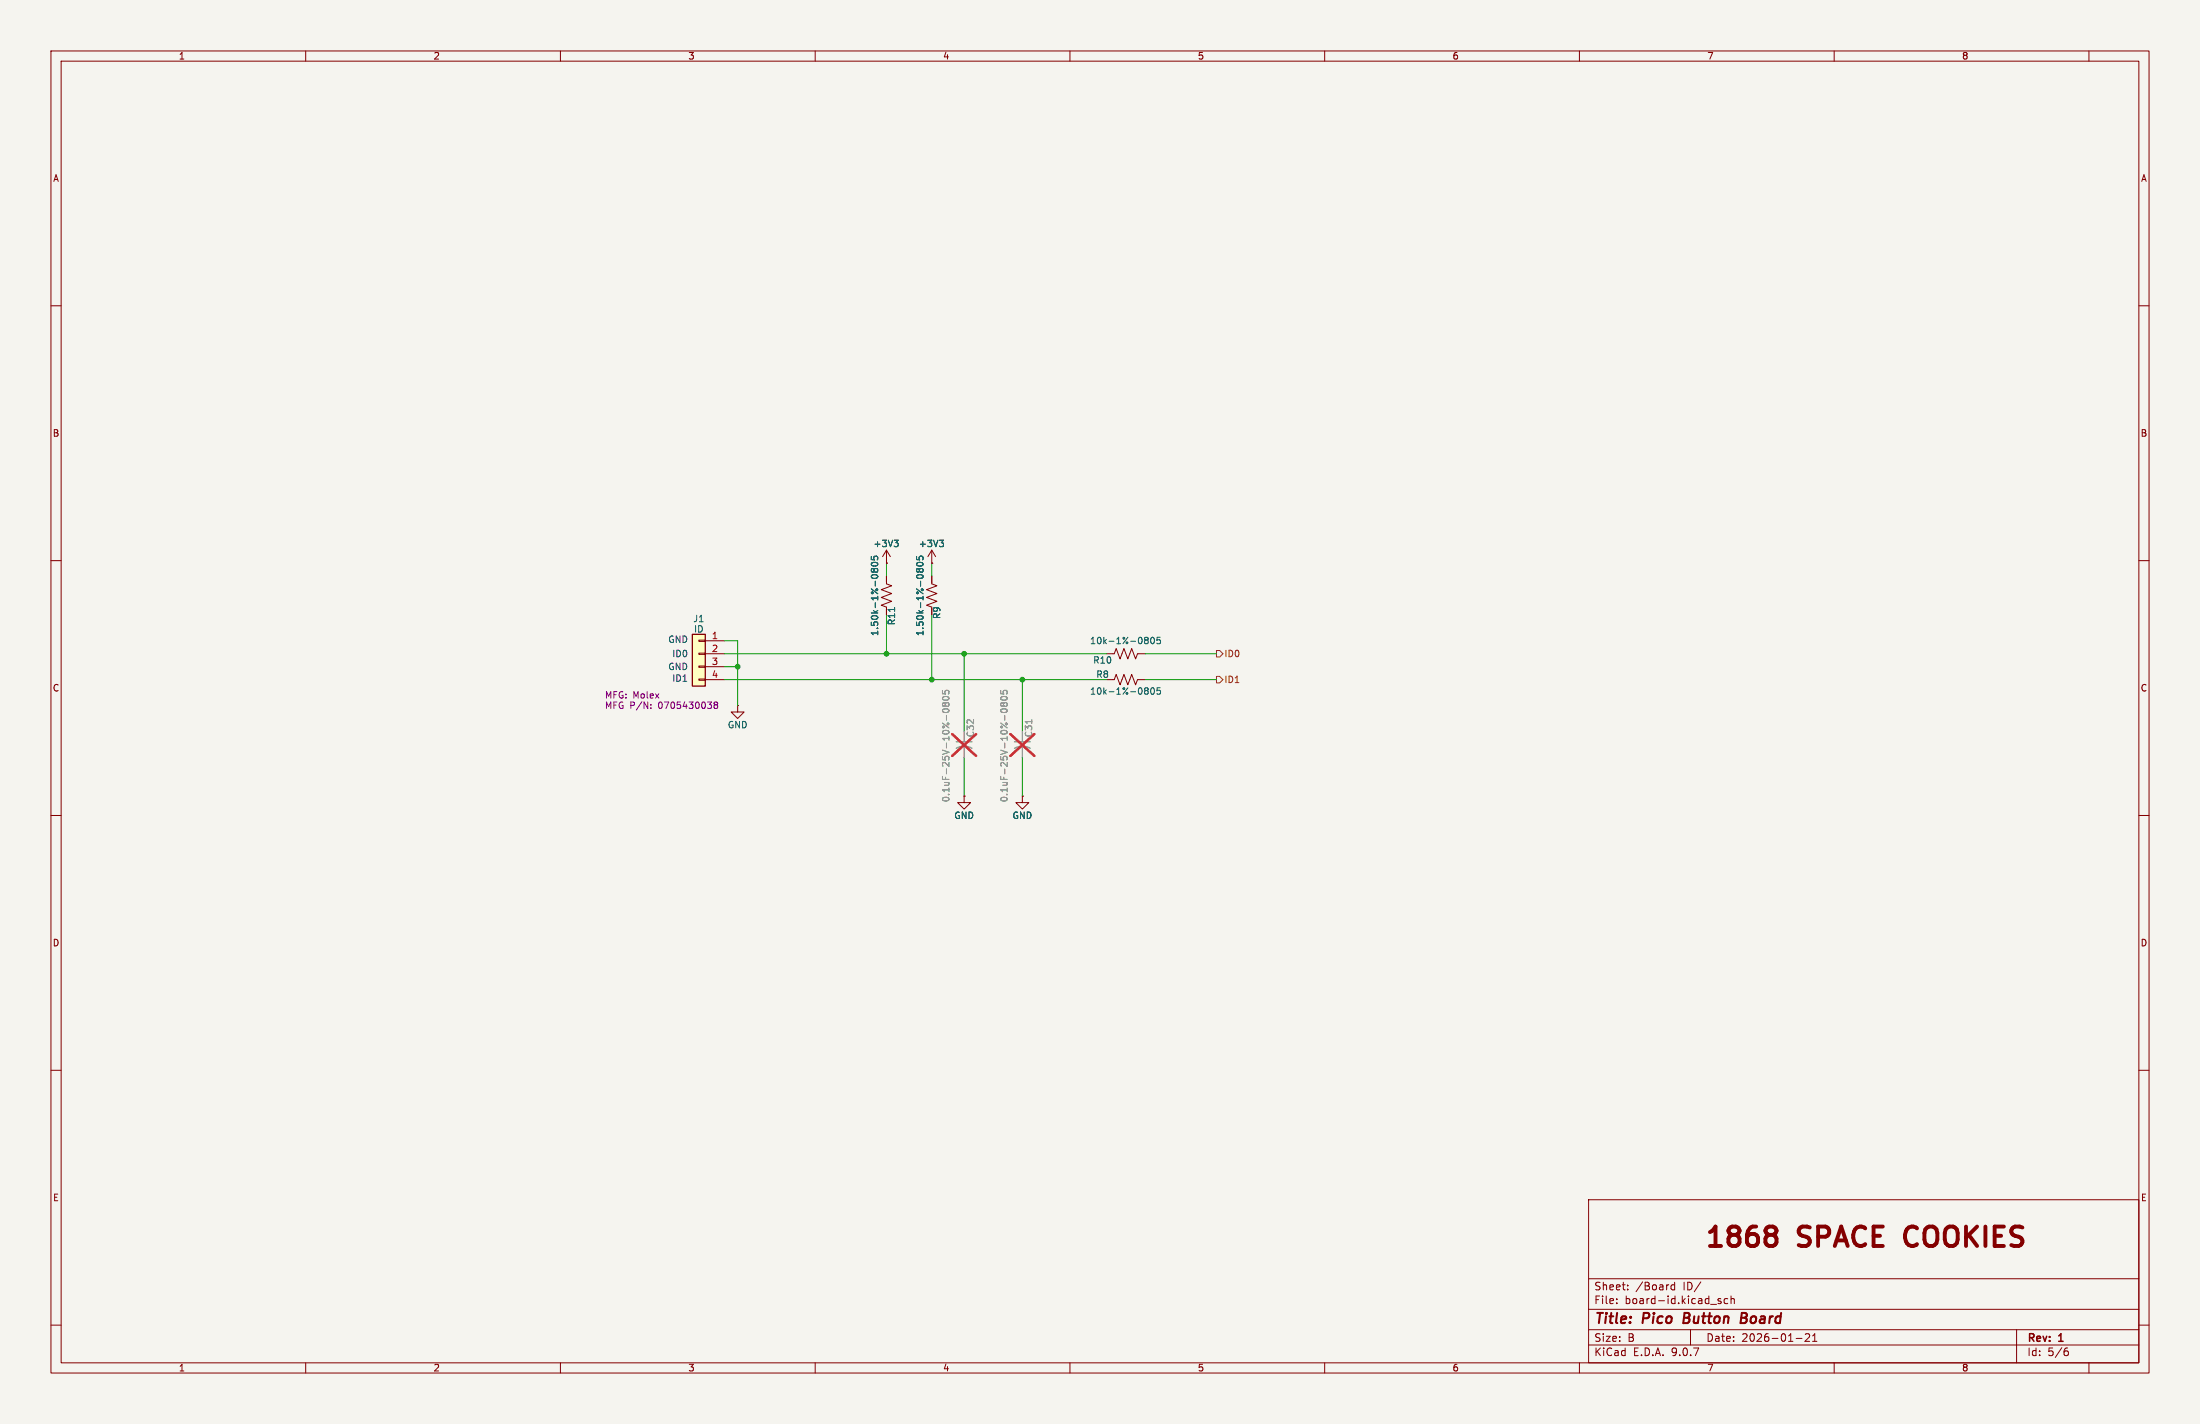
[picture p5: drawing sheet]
<svg xmlns="http://www.w3.org/2000/svg" width="432mm" height="279mm" viewBox="0 0 432 279" stroke-linecap="round" stroke-linejoin="round" font-family="sans-serif">
<path d="M0 0h431.8v279.4h-431.8z" fill="#f5f4ef" stroke="#f5f4ef" stroke-width=".2"/>
<g fill="none" stroke="#840000" stroke-width=".2">
<path d="M10 10h411.8v259.4h-411.8zM12 12h407.8v255.4h-407.8zM60 10v2M110 10v2M160 10v2M210 10v2M260 10v2M310 10v2M360 10v2M410 10v2M10 60h2M419.8 60h2"/>
<path d="M10 110h2M174 110.5h.1M174 113v1.6l1 .3-2 .8 2 .8-2 .7 2 .8-2 .7 1 .4v.3M174 108l.8 1.2M174 108l-.8 1.2M174 108v2.5M182.9 110.5h.1M182.9 113v1.6l1 .3-2 .8 2 .8-2 .7 2 .8-2 .7 1 .4M182.9 108l.7 1.2M182.9 108l-.8 1.2M182.9 108v2.5M419.8 110h2"/>
<path d="M217.2 128.3h1.5l.4-1 .7 2 .8-2 .8 2 .7-2 .8 2 .4-1h1.5M217.2 133.4h1.5l.4-1.1 .7 2.1 .8-2.1 .8 2.1 .7-2.1 .8 2.1 .4-1h1.5M10 160h2M419.8 160h2M10 210h2M419.8 210h2M311.8 235.4h108v32h-108zM10 260h2M311.8 256.9h108M311.8 250.9h108M317.3 255.6v.2M317.3 254.9v.1"/>
<path d="M319.5 252.9v.2M319.5 252.2v.1M328.7 251.6v1.5M328.7 252.2l-.4-.1-.3 .3 .1 .6h.6M337.8 254.9l-.4-.1-.2 .2 .1 .2 .5 .2v.3h-.6M339.1 254.9l-.4-.1-.3 .3 .1 .6h.6M339.8 254.9l.2-.1 .3 .1 .1 .9M339.8 254.3v1.5M419.8 260h2M60 267.4v2M110 267.4v2M160 267.4v2"/>
<path d="M210 267.4v2M260 267.4v2M310 267.4v2M311.8 263.9h108M311.8 260.9h108M331.8 260.9v3M352.5 262.6h1.2M354.3 261.8l.6-.1 .2 .1 .1 .3-.9 1.1h.9M355.8 263.2h.8M355.8 262.1l.4-.4v1.5M360 267.4v2M395.8 260.9v6.5"/>
<path d="M405.4 265.1h.4l.2 .2-.1 .5-.5 .2M405.8 264.5l-.4 .1M410 267.4v2"/>
</g>
<path d="M330.6 257.6l-.2 2h.7M341.8 258.6h.6M342.4 258.6l.3 .1M342.5 257.6h-.6l-.3 2 1-.1M342.6 258.5l-.2 .1" fill="none" stroke="#840000" stroke-width=".4"/>
<path d="M347.2 240.7h.8a.82 .82 0 0 1 .7 .8 .82 .82 0 0 1-.7 .8M347.2 242.3h.8M348 242.3l.5 .4 .2 .3v.7l-.4 .6-.3 .2h-.8M374.3 241.2a2.64 2.64 0 0 0 0 2.7" fill="none" stroke="#840000" stroke-width=".76"/>
<path d="M187.7 146.8a3.2 3.2 0 0 1 3.1 0M187.7 145.5h3.1" fill="none" stroke="#9c9b98" stroke-width=".3"/>
<path d="M189.2 143.5v2M189.2 146.6v2" fill="none" stroke="#9c9b98" stroke-width=".2"/>
<path d="M185 135.5v.6l.6 .1-.1-.2v-.4l.2-.2 .4 .1 .2 .2-.2 .5M185 136.8a.75 .75 0 0 1 1.3 .3 .72 .72 0 0 1-1.3-.1zM185 139.3a.75 .75 0 0 1 1.3 .2 .72 .72 0 0 1-1.3-.1zM185.5 138.1l-.2-.2-.3 .2v.3l.2 .2 .3-.2M185.5 138.1l.3-.2h.3l.2 .2-.1 .4-.2 .1-.4-.1-.1-.1M185.5 138.1v.3" fill="none" stroke="#939391" stroke-width=".2"/>
<path d="M186.9 144l4.7 4.3M191.6 144l-4.7 4.3" fill="none" stroke="#e12e31" stroke-width=".46"/>
<g fill="none" stroke="#006464" stroke-width=".2">
<path d="M171 109.2v.6l.6 .1-.1-.2 .1-.4 .1-.2 .5 .1 .1 .2-.1 .5M171.1 110.5a.75 .75 0 0 1 1.2 .3 .72 .72 0 0 1-1.3-.2zM171.6 111.8l-.3-.3-.3 .3 .1 .4 .2 .1 .3-.3M171.6 111.8l.2-.3 .4 .1 .1 .2-.1 .4-.2 .1-.3-.1-.1-.2M171.6 111.8v.2M175.5 106h.8l-.4 .5M175.6 119.2v.8M176 106.5l.3 .2v.3l-.3 .3M179.9 109.2v.6l.6 .1-.1-.2v-.4l.2-.2 .5 .1 .1 .2-.1 .5M180 110.5a.75 .75 0 0 1 1.2 .3 .72 .72 0 0 1-1.3-.2zM180.4 111.8l-.2-.3-.3 .3 .1 .4 .1 .1 .3-.3M180.4 111.8l.3-.3 .4 .1 .1 .2-.1 .4-.2 .1-.3-.1-.2-.2"/>
<path d="M180.4 111.8v.2M184.4 106h.8l-.4 .5M184.9 106.5l.3 .2v.3l-.3 .3M224.9 125h.2l.3 .3-.3 .3M224.9 134.9h.2l.3 .3-.3 .3M224.9 125.6h.2M224.9 135.5h.2M225.1 125.6l.3 .2v.3l-.2 .1-.3 .1M225.1 135.5l.3 .2v.3l-.2 .2h-.3M226 125.2l.2-.2a.68 .68 0 0 1 .4 .7 .68 .68 0 0 1-.4 .6l-.4-.5zM226 135.1l.2-.2a.68 .68 0 0 1 .4 .7 .68 .68 0 0 1-.4 .6l-.4-.5zM227.7 125h-.6v.6l.1-.1 .5 .1 .1 .2-.1 .4-.2 .1-.4-.1"/>
<path d="M227.7 134.9h-.6v.7l.1-.2 .5 .1 .1 .2-.1 .4-.2 .1-.4-.1"/>
</g>
<path d="M135.9 124.5h2.5v10.1h-2.5z" fill="#ffffc2"/>
<path d="M135.9 124.5h2.5v10.1h-2.5z" fill="none" stroke="#840000" stroke-width=".25"/>
<g fill="none" stroke="#840000" stroke-width=".2">
<path d="M174 110.5h.1M174 113v1.3M182.9 110.5h.1M182.9 113v1.3M137.2 125.6h1.2v.3h-1.2zM137.2 128.1h1.2v.3h-1.2zM137.2 130.7h1.2v.2h-1.2zM137.2 133.2h1.2v.3h-1.2zM138.4 125.7h3.8M138.4 128.3h3.8M138.4 130.8h3.8M138.4 133.4h3.8"/>
<path d="M144.8 138.4v1.3h1.2l-1.2 1.3-1.3-1.3h1.3M144.8 138.4h.1M189.2 156.2v1.3h1.3l-1.3 1.3-1.2-1.3h1.2M189.2 156.2h.1M200.7 156.2v1.3h1.2l-1.2 1.3-1.3-1.3h1.3M200.7 156.2h.1"/>
</g>
<path d="M127.7 138.9v.1M127.7 138.2v.1M140.4 138.3l-.3-.3 .3-.3h.2l.3 .3-.3 .3M140.4 138.3l-.3 .2 .1 .4 .2 .1 .3-.1 .2-.1v-.3l-.3-.2M140.4 138.3h.2" fill="none" stroke="#840084" stroke-width=".2"/>
<path d="M199.1 146.8a3.2 3.2 0 0 1 3.1 0M199.1 145.5h3.1" fill="none" stroke="#9c9b98" stroke-width=".3"/>
<path d="M189.2 143.5v2M189.2 146.6v2M200.7 143.5v2M200.7 146.6v2" fill="none" stroke="#9c9b98" stroke-width=".2"/>
<g fill="none" stroke="#939391" stroke-width=".2">
<path d="M185 135.5v.6l.6 .1-.1-.2v-.4l.2-.2 .4 .1 .2 .2-.2 .5M185 139.3a.75 .75 0 0 1 1.3 .2 .72 .72 0 0 1-1.3-.1zM185 136.8a.75 .75 0 0 1 1.3 .3 .72 .72 0 0 1-1.3-.1zM185.5 138.1l-.2-.2-.3 .2v.3l.2 .2 .3-.2M185.5 138.1l.3-.2h.3l.2 .2-.1 .4-.2 .1-.4-.1-.1-.1M185.5 138.1v.3M196.4 135.5v.6l.6 .1-.1-.2 .1-.4 .1-.2 .5 .1 .1 .2-.1 .5M196.5 136.8a.75 .75 0 0 1 1.2 .3 .72 .72 0 0 1-1.3-.1zM196.5 139.3a.75 .75 0 0 1 1.2 .2 .72 .72 0 0 1-1.3-.1zM197 138.1l-.3-.2-.3 .2v.3l.3 .2 .3-.2M197 138.1l.2-.2h.4l.1 .2-.1 .4-.2 .1-.3-.1-.1-.1M197 138.1v.3"/>
<path d="M202.5 141.2v.7"/>
</g>
<path d="M186.9 144l4.7 4.3M191.6 144l-4.7 4.3M198.3 144l4.7 4.3M203 144l-4.7 4.3" fill="none" stroke="#e12e31" stroke-width=".46"/>
<path d="M238.8 127.6h.6l.6 .7-.6 .6h-.6zM238.8 132.7h.6l.6 .7-.6 .6h-.6z" fill="none" stroke="#725600" stroke-width=".2"/>
<g fill="none" stroke="#009600" stroke-width=".2">
<path d="M174 110.5v2.5M182.9 110.5v2.5M142.2 133.4h75M142.2 128.3h75M142.2 130.8h2.6M142.2 125.7h2.6v12.7M174 120.7v7.6M182.9 120.7v12.7M189.2 128.3v15.2M200.7 133.4v10.1M224.8 133.4h14M224.8 128.3h14"/>
<path d="M189.2 148.6v7.6M200.7 148.6v7.6"/>
</g>
<g fill="none" stroke="#006464" stroke-width=".2">
<path d="M171 109.2v.6l.6 .1-.1-.2 .1-.4 .1-.2 .5 .1 .1 .2-.1 .5M171.1 110.5a.75 .75 0 0 1 1.2 .3 .72 .72 0 0 1-1.3-.2zM171.6 111.8l-.3-.3-.3 .3 .1 .4 .2 .1 .3-.3M171.6 111.8l.2-.3 .4 .1 .1 .2-.1 .4-.2 .1-.3-.1-.1-.2M171.6 111.8v.2M175.5 106h.8l-.4 .5M175.6 119.2v.8M176 106.5l.3 .2v.3l-.3 .3M179.9 109.2v.6l.6 .1-.1-.2v-.4l.2-.2 .5 .1 .1 .2-.1 .5M180 110.5a.75 .75 0 0 1 1.2 .3 .72 .72 0 0 1-1.3-.2zM180.4 111.8l-.2-.3-.3 .3 .1 .4 .1 .1 .3-.3M180.4 111.8l.3-.3 .4 .1 .1 .2-.1 .4-.2 .1-.3-.1-.2-.2"/>
<path d="M180.4 111.8v.2M184.4 106h.8l-.4 .5M184.9 106.5l.3 .2v.3l-.3 .3"/>
</g>
<g fill="#009600" stroke="#009600" stroke-width=".2">
<circle cx="182.9" cy="133.4" r=".46"/>
<circle cx="189.2" cy="128.3" r=".46"/>
<circle cx="144.8" cy="130.8" r=".46"/>
<circle cx="200.7" cy="133.4" r=".46"/>
<circle cx="174" cy="128.3" r=".46"/>
</g>
<g font-size="5.3" fill="#840000">
<text x="334.4" y="245.8">1868</text>
<text x="353.3" y="245.8">SPACE</text>
<text x="375.7" y="245.8">COOKIES</text>
</g>
<g font-size="2.8" fill="#840000">
<text x="312.8" y="260.3">Title:</text>
<text x="322.5" y="260.3">Pico</text>
<text x="331.3" y="260.3">Button</text>
<text x="343.3" y="260.3">Board</text>
</g>
<g font-size="2.1" fill="#840000">
<text x="312.8" y="256.1">File:</text>
<text x="312.8" y="253.4">Sheet:</text>
<text x="318.9" y="256.1">board-id.kicad_sch</text>
<text x="321" y="253.4">/Board</text>
<text x="330.4" y="253.4">ID/</text>
<text x="312.8" y="263.5">Size:</text>
<text x="319.5" y="263.5">B</text>
<text x="334.8" y="263.5">Date:</text>
<text x="341.8" y="263.5">2026-01-21</text>
<text x="397.8" y="263.7">Rev:</text>
<text x="404.2" y="263.7">1</text>
<text x="312.8" y="266.3">KiCad</text>
<text x="320.5" y="266.3">E.D.A.</text>
<text x="328.1" y="266.3">9.0.7</text>
<text x="397.8" y="266.3">Id:</text>
<text x="401.9" y="266.3">5/6</text>
</g>
<g font-size="1.8" fill="#840000">
<text x="35" y="11.9">1</text>
<text x="85" y="11.9">2</text>
<text x="135" y="11.9">3</text>
<text x="185" y="11.9">4</text>
<text x="235" y="11.9">5</text>
<text x="285" y="11.9">6</text>
<text x="335" y="11.9">7</text>
<text x="385" y="11.9">8</text>
<text x="10.3" y="35.9">A</text>
<text x="420.1" y="35.9">A</text>
<text x="10.3" y="85.9">B</text>
<text x="420.1" y="85.9">B</text>
<text x="175.9" y="122.8" transform="rotate(-90 175.9 122.8)">R11</text>
<text x="184.8" y="121.6" transform="rotate(-90 184.8 121.6)">R9</text>
<text x="10.3" y="135.9">C</text>
<text x="420.1" y="135.9">C</text>
<text x="10.3" y="185.9">D</text>
<text x="420.1" y="185.9">D</text>
<text x="10.3" y="235.9">E</text>
<text x="420.1" y="235.9">E</text>
<text x="35" y="269.3">1</text>
<text x="85" y="269.3">2</text>
<text x="135" y="269.3">3</text>
<text x="185" y="269.3">4</text>
<text x="235" y="269.3">5</text>
<text x="285" y="269.3">6</text>
<text x="335" y="269.3">7</text>
<text x="385" y="269.3">8</text>
</g>
<g font-size="1.8" fill="#006464">
<text x="171.3" y="107.5">+3V3</text>
<text x="180.2" y="107.5">+3V3</text>
<text x="136" y="122.3">J1</text>
<text x="136.1" y="124.3">ID</text>
<text x="172.6" y="124.9" transform="rotate(-90 172.6 124.9)">1.50k-1%-0805</text>
<text x="181.5" y="124.9" transform="rotate(-90 181.5 124.9)">1.50k-1%-0805</text>
<text x="213.8" y="126.6">10k-1%-0805</text>
<text x="214.5" y="130.4">R10</text>
<text x="213.8" y="136.5">10k-1%-0805</text>
<text x="215.1" y="133.2">R8</text>
<text x="142.7" y="143.1">GND</text>
<text x="187.2" y="160.9">GND</text>
<text x="198.6" y="160.9">GND</text>
</g>
<g font-size="1.8" fill="#a90000">
<text x="139.6" y="125.5">1</text>
<text x="139.6" y="128">2</text>
<text x="139.6" y="130.6">3</text>
<text x="139.6" y="133.1">4</text>
</g>
<g font-size="1.8" fill="#0000c2">
<text x="131.1" y="126.3">GND</text>
<text x="131.1" y="131.7">GND</text>
<text x="131.8" y="129.1">ID0</text>
<text x="131.8" y="134">ID1</text>
</g>
<g font-size="1.8" fill="#725600">
<text x="240.2" y="129.1">ID0</text>
<text x="240.2" y="134.2">ID1</text>
</g>
<g font-size="1.8" fill="#840084">
<text x="118.6" y="137.3">MFG: Molex</text>
<text x="118.6" y="139.3">MFG P/N:</text>
<text x="129.3" y="139.3">0705430038</text>
</g>
<g font-size="1.8" fill="#939391">
<text x="191.4" y="144.8" transform="rotate(-90 191.4 144.8)">C32</text>
<text x="202.8" y="144.8" transform="rotate(-90 202.8 144.8)">C31</text>
<text x="186.5" y="157.5" transform="rotate(-90 186.5 157.5)">0.1uF-25V-10%-0805</text>
<text x="198" y="157.5" transform="rotate(-90 198 157.5)">0.1uF-25V-10%-0805</text>
</g>
</svg>
